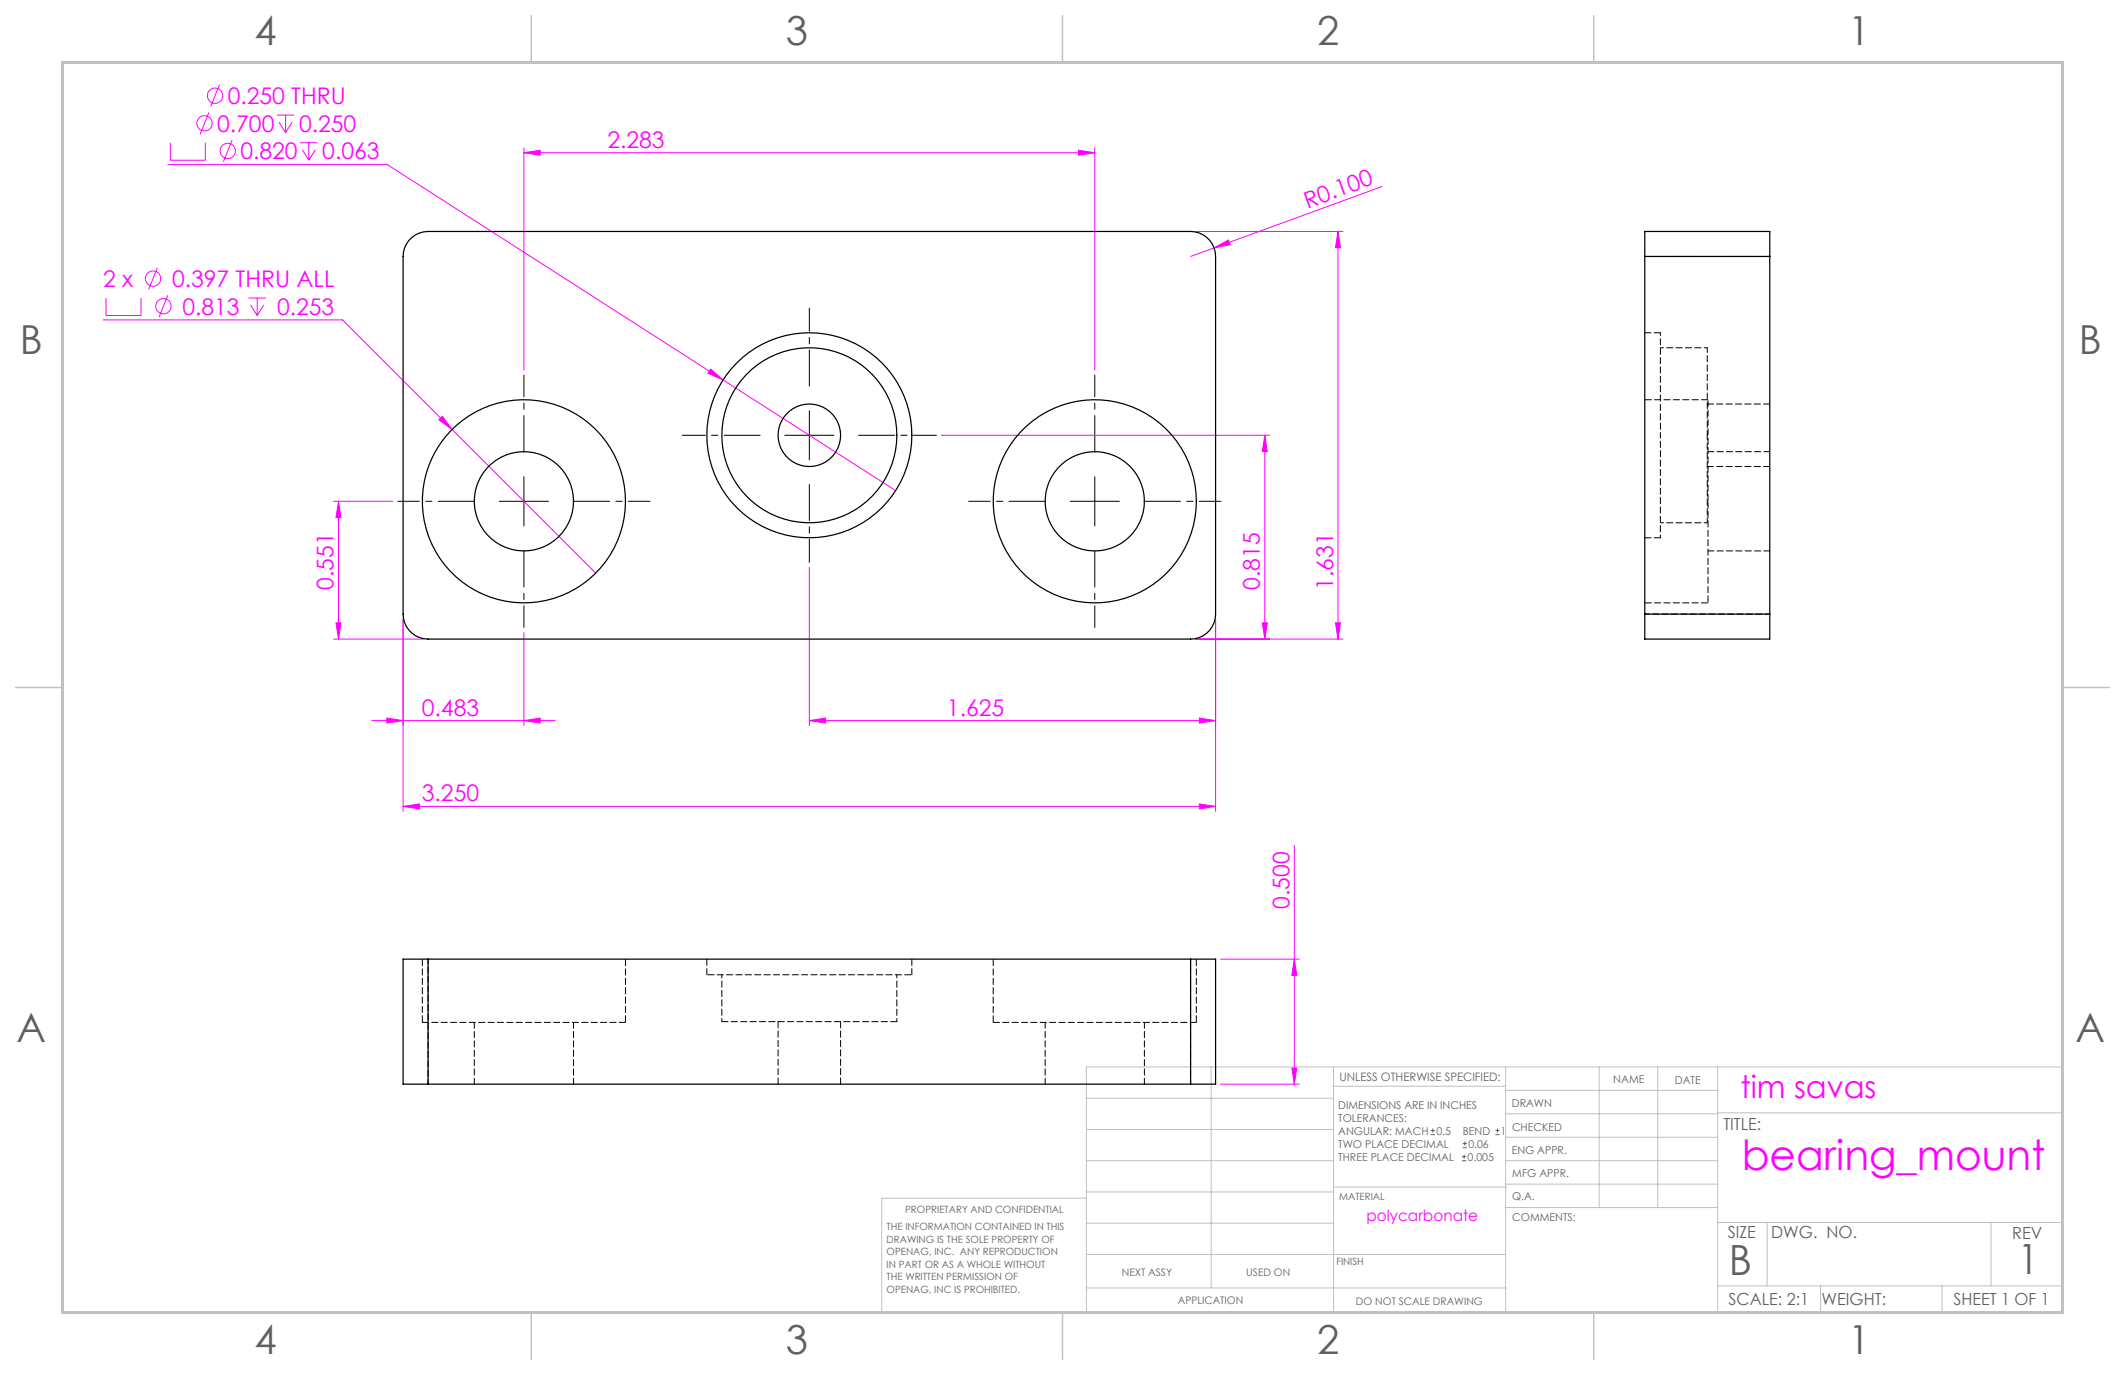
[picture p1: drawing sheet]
<svg xmlns="http://www.w3.org/2000/svg" width="432mm" height="279mm" viewBox="0 0 432 279" stroke-linecap="round" stroke-linejoin="round" font-family="sans-serif">
<g fill="none" stroke="#f0f" stroke-width=".2">
<path d="M44.6 17.2l-1.8 4.5M34.1 33.4h44.6l68.2 43.8M34.6 29v3.6h7.1v-3.6M42.4 22.8l-1.7 4.5M47.2 28.4l-1.8 4.5M56.3 23.4h3.5M56.7 24.8l1.3 2.2M58 23.4v3.6M59.4 24.8l-1.4 2.2M61 29h3.5M61.4 30.4l1.4 2.2M62.8 29v3.6"/>
<path d="M64.1 30.4l-1.3 2.2M106.5 31l3.3-.5v1zM106.5 30v45.2M106.5 31h116M219.2 30.5l3.3 .5-3.3 .5zM222.5 30v45.2M280.8 37.9l-38.9 14.2M32 54.4l-1.8 4.4M242.9 47h30M246.7 50.4l2.9-1.6 .4 .9zM271.9 47v82.9M271.9 47l.5 3.3h-1z"/>
<path d="M21 65h48.6l22.3 22.3M21.5 60.6v3.5h7.2v-3.5M34.1 60l-1.8 4.4M50.5 60.6h3.5M50.9 62l1.4 2.1M52.3 60.6v3.5M53.6 62l-1.3 2.1M144.4 75l2.5 2.2-3-1.4zM146.9 77.2l35.1 22.5M89.2 85.3l.7-.7 2 2.7zM91.9 87.3l29.2 29.2M191.3 88.4h66.7"/>
<path d="M257 88.4v41.5M257 88.4l.5 3.4h-1zM67.8 101.9h12M68.8 101.9v28M68.8 101.9l.5 3.3h-1zM164.5 115.3v32.1M67.8 129.9h18.2M68.3 126.6h1l-.5 3.3zM81.9 125.8v39.1M106.5 128.5v18.9M242.9 129.9h30M247 125.8v39.1"/>
<path d="M256.5 126.6h1l-.5 3.3zM271.4 126.6h1l-.5 3.3zM75.6 146.4h37.2M78.6 145.9l3.3 .5-3.3 .5zM106.5 146.4l3.3-.5v1zM164.5 146.4l3.3-.5v1zM164.5 146.4h82.5M243.7 145.9l3.3 .5-3.3 .5zM81.9 163.9l3.3-.5v1zM81.9 163.9h165.1M243.7 163.4l3.3 .5-3.3 .5zM263 171.8v48.5"/>
<path d="M248 194.9h16M263 194.9l.5 3.3h-1zM262.5 217h1l-.5 3.3zM248 220.3h16"/>
<circle cx="43.7" cy="19.5" r="1.56"/>
<circle cx="41.6" cy="25.1" r="1.56"/>
<circle cx="46.3" cy="30.7" r="1.56"/>
<circle cx="31.1" cy="56.6" r="1.56"/>
<circle cx="33.2" cy="62.2" r="1.56"/>
</g>
<path d="M290.7 230.6h.9M290.7 229.7h.9M291.2 229.3v.8M297.1 235.9h.8M297.1 235h.8M297.2 233.2h.9M297.2 232.4h.9M297.5 234.6v.8M297.7 232v.8M303.9 230.6h.8M303.9 229.7h.8M304.3 229.3v.8" fill="none" stroke="#606060" stroke-width=".2"/>
<path d="M164.5 78.4v-15.8M154.5 88.4h-15.9M164.5 98.4v15.9M174.5 88.4h15.8" fill="none" stroke="#000" stroke-width=".2" stroke-dasharray="15.2 1.3 1.3 1.3" stroke-dashoffset="7.9"/>
<path d="M106.5 91.9v-15.7M222.5 91.9v-15.7M96.5 101.9h-15.7M106.5 111.9v15.6M116.5 101.9h15.6M212.5 101.9h-15.7M222.5 111.9v15.6M232.5 101.9h15.6" fill="none" stroke="#000" stroke-width=".2" stroke-dasharray="15.2 1.3 1.3 1.3" stroke-dashoffset="7.8"/>
<path d="M106.5 96.9v10M159.5 88.4h10M164.5 83.4v10M222.5 96.9v10M101.5 101.9h10M217.5 101.9h10" fill="none" stroke="#000" stroke-width=".2"/>
<g fill="none" stroke="#c0c0c0" stroke-width=".2">
<path d="M246.1 216.8v44.9M271 216.8v49.9M305.9 216.8v49.9M325 216.8v28.6M336.9 216.8v28.6M349 216.8v49.9M220.8 235.9h50.2M220.8 229.5h50.2M220.8 223.2h50.2M271 220.7h34.9M305.9 231.1h43.1M305.9 226.3h43.1"/>
<path d="M305.9 221.6h43.1M305.9 235.9h43.1M349 226.1h70.1M220.8 243.5h-41.6v23.2h239.9v-49.9h-198.3v49.9M220.8 254.9h85.1M220.8 248.6h50.2M220.8 242.2h50.2M271 241.2h35.1M305.9 240.6h43.1M306.1 245.4h42.9M349 248.4h70.1M359.1 248.4v12.9"/>
<path d="M404.6 248.4v12.9M220.8 261.7h85.1M349 261.3h70.1M369.9 261.3v5.4M394.6 261.3v5.4"/>
</g>
<path d="M107.9 3.2v9.5M215.9 3.2v9.5M323.8 3.2v9.5M3.2 139.7h9.5M419.1 139.7h9.5M107.9 266.7v9.5M215.9 266.7v9.5M323.8 266.7v9.5" fill="none" stroke="#c0c0c0" stroke-width=".3"/>
<path d="M12.7 12.7h406.4v254h-406.4z" fill="none" stroke="#c0c0c0" stroke-width=".6"/>
<g fill="#f0f">
<path d="M246.7 50.4l2.9-1.6 .4 .9z"/>
<path d="M106.5 146.4l3.3-.5v1zM78.6 145.9l3.3 .5-3.3 .5z"/>
<path d="M81.9 163.9l3.3-.5v1zM243.7 163.4l3.3 .5-3.3 .5zM106.5 31l3.3-.5v1zM219.2 30.5l3.3 .5-3.3 .5zM164.5 146.4l3.3-.5v1zM243.7 145.9l3.3 .5-3.3 .5zM89.2 85.3l2.7 2-2-2.7zM144.4 75l-.5 .8 3 1.4z"/>
<path d="M68.8 101.9l.5 3.3h-1zM68.3 126.6h1l-.5 3.3zM257 88.4l.5 3.4h-1zM256.5 126.6h1l-.5 3.3zM271.9 47l.5 3.3h-1zM271.4 126.6h1l-.5 3.3zM263 194.9l.5 3.3h-1zM262.5 217h1l-.5 3.3z"/>
</g>
<g fill="none" stroke="#000" stroke-width=".25">
<path d="M83.1 48.8a5.1 5.1 0 0 1 3.9-1.8h154.9a5.1 5.1 0 0 1 5.1 5.1v72.7a5.1 5.1 0 0 1-5.1 5.1h-154.9a5.1 5.1 0 0 1-5.1-5.1v-72.7a5.1 5.1 0 0 1 1.2-3.3zM334.2 52.1v-5.1h25.4v5.1M334.2 52.1h25.4M334.2 52.1v72.7M359.6 52.1v72.7M334.2 124.8v5.1h25.4v-5.1M334.2 124.8h25.4M87 194.9h-5.1v25.4h5.1M87 194.9v25.4M87 194.9h154.9M241.9 194.9h5.1v25.4h-5.1M241.9 194.9v25.4"/>
<path d="M87 220.3h154.9"/>
<circle cx="164.5" cy="88.4" r="6.4"/>
<circle cx="164.5" cy="88.4" r="20.8"/>
<circle cx="164.5" cy="88.4" r="17.8"/>
<circle cx="106.5" cy="101.9" r="10.1"/>
<circle cx="106.5" cy="101.9" r="20.6"/>
<circle cx="222.5" cy="101.9" r="10.1"/>
<circle cx="222.5" cy="101.9" r="20.6"/>
</g>
<path d="M337.4 67.6h-3.2M346.9 94.8h12.7M359.6 82.1h-12.7M334.2 109.3h3.2M143.6 194.9v3.2M185.3 198.1v-3.2M85.8 207.8h41.3M146.7 207.6h35.5M158.1 207.6v12.7M201.8 207.8h41.3M170.8 220.3v-12.7" fill="none" stroke="#000" stroke-width=".2" stroke-dasharray="1.3 .6"/>
<path d="M347.1 101.9v-20.7M347.1 122.5v-20.6M143.6 198.1h41.7" fill="none" stroke="#000" stroke-width=".2" stroke-dasharray="1.3 .6" stroke-dashoffset="-.2"/>
<path d="M334.2 52.1h25.4M346.9 88.4v-17.7M346.9 106.2v-17.8M359.6 124.8h-25.4M241.9 194.9v25.4M87 220.3v-25.4" fill="none" stroke="#000" stroke-width=".2" stroke-dasharray="1.3 .6" stroke-dashoffset=".3"/>
<path d="M347.1 81.2h-12.9M334.2 122.5h12.9M85.8 194.9v12.9M201.8 194.9v12.9M127.1 207.8v-12.9M243.1 207.8v-12.9" fill="none" stroke="#000" stroke-width=".2" stroke-dasharray="1.3 .6" stroke-dashoffset="-.1"/>
<path d="M359.6 91.8h-12.5M347.1 111.9h12.5M96.4 207.8v12.5M212.4 207.8v12.5M116.5 220.3v-12.5M232.5 220.3v-12.5" fill="none" stroke="#000" stroke-width=".2" stroke-dasharray="1.3 .6" stroke-dashoffset=".1"/>
<path d="M346.9 70.7h-9.5M337.4 106.2h9.5M146.7 198.1v9.5M182.2 207.6v-9.5" fill="none" stroke="#000" stroke-width=".2" stroke-dasharray="1.3 .6" stroke-dashoffset=".6"/>
<path d="M337.4 88.4v-20.8M337.4 109.3v-20.9" fill="none" stroke="#000" stroke-width=".2" stroke-dasharray="1.3 .6" stroke-dashoffset=".7"/>
<text font-size="8.5" fill="#f0f" x="354" y="237.7">bearing_mount</text>
<g font-size="8.5" fill="#606060">
<text x="351.3" y="259">B</text>
<text x="410" y="258.9">1</text>
</g>
<g font-size="8.1" fill="#606060">
<text x="51.7" y="9">4</text>
<text x="159.7" y="9">3</text>
<text x="267.6" y="9">2</text>
<text x="375.6" y="9">1</text>
<text x="4" y="72">B</text>
<text x="422.4" y="72">B</text>
<text x="3.3" y="211.7">A</text>
<text x="421.7" y="211.7">A</text>
<text x="51.7" y="275.2">4</text>
<text x="159.7" y="275.2">3</text>
<text x="267.6" y="275.2">2</text>
<text x="375.6" y="275.2">1</text>
</g>
<text font-size="6.3" fill="#f0f" x="353.6" y="223.2">tim savas</text>
<g font-size="4.7" fill="#f0f">
<text x="46.3" y="21.2">0.250 THRU</text>
<text x="44.1" y="26.8">0.700</text>
<text x="60.8" y="26.8">0.250</text>
<text x="48.8" y="32.4">0.820</text>
<text x="65.5" y="32.4">0.063</text>
<text x="123.4" y="30">2.283</text>
<text x="265.7" y="42.4" transform="rotate(-20 265.7 42.4)">R0.100</text>
<text x="21" y="58.3">2 x</text>
<text x="35" y="58.3">0.397 THRU ALL</text>
<text x="37.1" y="63.9">0.813</text>
<text x="56.3" y="63.9">0.253</text>
<text x="67.8" y="119.9" transform="rotate(-90 67.8 119.9)">0.551</text>
<text x="256" y="119.9" transform="rotate(-90 256 119.9)">0.815</text>
<text x="270.9" y="119.9" transform="rotate(-90 270.9 119.9)">1.631</text>
<text x="85.7" y="145.4">0.483</text>
<text x="192.4" y="145.4">1.625</text>
<text x="85.7" y="162.9">3.250</text>
<text x="262" y="184.7" transform="rotate(-90 262 184.7)">0.500</text>
</g>
<g font-size="3.4" fill="#606060">
<text x="350.2" y="229.5">TITLE:</text>
<text x="351.1" y="251.6">SIZE</text>
<text x="359.9" y="251.6">DWG. NO.</text>
<text x="408.9" y="251.7">REV</text>
<text x="351.2" y="265.2">SCALE: 2:1</text>
<text x="370.1" y="265.3">WEIGHT:</text>
<text x="396.9" y="265.2">SHEET 1 OF 1</text>
</g>
<text font-size="3.2" fill="#f0f" x="277.7" y="248.2">polycarbonate</text>
<text font-size="2.4" fill="#606060" x="272.2" y="219.7">UNLESS OTHERWISE SPECIFIED:</text>
<g font-size="2.2" fill="#606060">
<text x="327.8" y="220.1">NAME</text>
<text x="340.3" y="220.2">DATE</text>
<text x="271.9" y="225.3">DIMENSIONS ARE IN INCHES</text>
<text x="271.9" y="227.9">TOLERANCES:</text>
<text x="307.2" y="224.9">DRAWN</text>
<text x="271.9" y="233.2">TWO PLACE DECIMAL</text>
<text x="271.9" y="230.6">ANGULAR: MACH</text>
<text x="291.9" y="230.6">0.5</text>
<text x="297.2" y="230.6">BEND</text>
<text x="298.4" y="233.2">0.06</text>
<text x="305" y="230.6">1</text>
<text x="307.3" y="229.8">CHECKED</text>
<text x="271.9" y="235.9">THREE PLACE DECIMAL</text>
<text x="298.2" y="235.9">0.005</text>
<text x="307.2" y="234.5">ENG APPR.</text>
<text x="307.3" y="239.2">MFG APPR.</text>
<text x="307.3" y="243.9">Q.A.</text>
<text x="307.3" y="248.1">COMMENTS:</text>
</g>
<g font-size="2.1" fill="#606060">
<text x="227.9" y="259.2">NEXT ASSY</text>
<text x="253.3" y="259.2">USED ON</text>
<text x="239.3" y="265">APPLICATION</text>
<text x="275.5" y="265.1">DO NOT SCALE DRAWING</text>
</g>
<g font-size="2" fill="#606060">
<text x="272.1" y="243.9">MATERIAL</text>
<text x="180.2" y="250">THE INFORMATION CONTAINED IN THIS</text>
<text x="183.9" y="246.4">PROPRIETARY AND CONFIDENTIAL</text>
<text x="180.2" y="252.5">DRAWING IS THE SOLE PROPERTY OF</text>
<text x="180.2" y="255.1">OPENAG, INC. ANY REPRODUCTION</text>
<text x="180.2" y="257.6">IN PART OR AS A WHOLE WITHOUT</text>
<text x="271.5" y="257">FINISH</text>
<text x="180.2" y="260.1">THE WRITTEN PERMISSION OF</text>
<text x="180.2" y="262.6">OPENAG, INC IS PROHIBITED.</text>
</g>
</svg>
